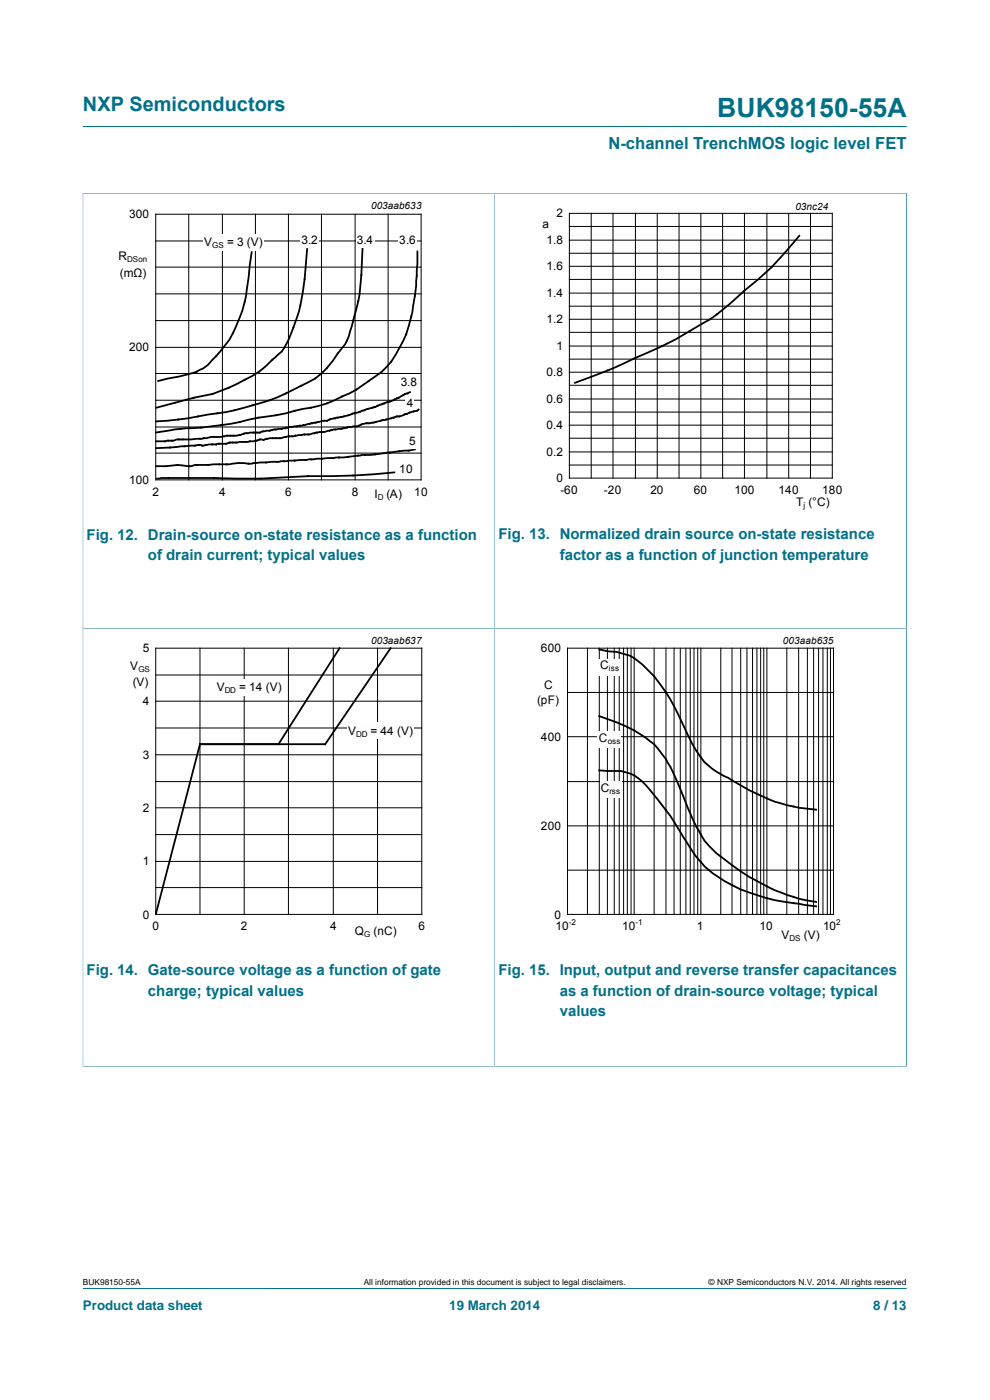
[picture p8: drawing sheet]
<svg xmlns="http://www.w3.org/2000/svg" width="210mm" height="297mm" viewBox="0 0 210 297" stroke-linecap="round" stroke-linejoin="round" font-family="sans-serif">
<path d="M17.6 26.8h174.7M17.6 40.9v92.4h87.3v-92.3h-87.4M17.6 273.3h174.7" fill="none" stroke="#007088" stroke-width=".21"/>
<g fill="none" stroke="#000" stroke-width=".21">
<path d="M33 56.7h56.3M33 51.1h56.3M33 45.4h56.3v56.4h-56.3zM40 45.4v56.4M47.2 45.4v56.4M54.2 45.4v56.4M61.2 45.4v56.4M68.2 45.4v56.4M75.3 45.4v56.4M82.3 45.4v56.4M33 79.2h56.3M33 68h56.3"/>
<path d="M33 62.3h56.3M33 73.7h56.3M33 96.1h56.3M33 90.6h56.3M33 84.9h56.3"/>
</g>
<path d="M53.4 53.5l-.7 5.4a29.8 29.8 0 0 1-4.1 13.2l-1.8 2.4-1.9 2a7.2 7.2 0 0 1-3.9 2.6l-7.4 1.7M65.1 52.8a75.1 75.1 0 0 1-1.7 13.2l-.4 1.2a24.8 24.8 0 0 1-3.3 7.4l-2 1.7a17.6 17.6 0 0 1-5.8 4.3 32 32 0 0 1-10.8 3.8l-7.9 2.1M76.9 52.6l-.1 2.9a52.5 52.5 0 0 1-2.8 15.8 9.2 9.2 0 0 1-2.4 3.7 16 16 0 0 1-7.8 6.9 55 55 0 0 1-17.7 5.8l-4.1 .6a63 63 0 0 1-9 1.1M88.5 53.4a73.6 73.6 0 0 1-1.3 13.8 24.1 24.1 0 0 1-5.3 10.7l-1 1.1-2.7 1.8a20 20 0 0 1-5.7 3.3 21.6 21.6 0 0 1-8.3 2.7l-1.7 .3a39.3 39.3 0 0 1-7.7 1.5 79.6 79.6 0 0 1-16.5 2.4l-5.3 .8M87 83.2l-2 .9a17.3 17.3 0 0 1-4.4 1.7l-1 .6-1.6 .4-1.8 .6-1.3 .3-2.4 .8-2.3 .4-.8 .4h-.9l-4.5 1-6 .8-.8 .3-1.4 .1-.7 .3h-2.1l-1.3 .2a8.8 8.8 0 0 1-3.7 .4l-1.1 .3h-2.1l-2 .4-5.3 .1-.6 .3-3.9 .1M88 95.3l-9.5 1.2h-1.9l-3.8 .6-5.7 .2-2 .3-3.8 .1-8.6 .7a13.8 13.8 0 0 0-4.6 .1l-5.2 .1a3.8 3.8 0 0 0-2.3 .3h-1a9 9 0 0 0-4.3 0h-2.3M88.8 86.9l-.4 .2-2.4 .7-.8 .4-1 .1-2.7 .8h-.5a7.9 7.9 0 0 1-3.4 .7l-.7 .1-1 .6-2 .1-1.5 .4-1.7 .1-1.9 .5-1.8 .2a4.6 4.6 0 0 1-2.6 .4l-2.2 .4h-1.1a8.6 8.6 0 0 1-3.9 .4l-1.3 .4-.8-.2-.7 .3-1.8 .2-3.8 .2-.8 .2-3.7 .2-1.1 .2-1.3-.1-8.7 .7M83.6 100.2a147.7 147.7 0 0 1-18.2 .8l-5 .3a118 118 0 0 1-15.1 .1h-11.1l-.9 .1" fill="none" stroke="#000" stroke-width=".38"/>
<g fill="#fefefe">
<path d="M43.1 49.6h12.9v3.5h-12.9z" fill-rule="evenodd"/>
<path d="M63.7 49.6h4v3h-4z" fill-rule="evenodd"/>
<path d="M75.5 49.6h4v3h-4z" fill-rule="evenodd"/>
<path d="M84.5 49.6h4v3h-4z" fill-rule="evenodd"/>
<path d="M84.5 98.2h3.3v2.9h-3.3z" fill-rule="evenodd"/>
<path d="M86.6 92.3h1.9v2.9h-1.9z" fill-rule="evenodd"/>
<path d="M85.9 83.9h1.8v2.9h-1.8z" fill-rule="evenodd"/>
<path d="M84.8 79.6h4v2.9h-4z" fill-rule="evenodd"/>
</g>
<path d="M20.4 42.4h81.7v66.4h-81.7zM107.7 42.4h81.8v66.3h-81.8z" fill="none" stroke="#fff" stroke-width=".21"/>
<path d="M192.3 40.9v92.4h-174.7v93M192.4 41h-87.5v185.2h-87.4" fill="none" stroke="#007088" stroke-width=".21"/>
<g fill="none" stroke="#000" stroke-width=".21">
<path d="M120.8 59.3h55.7M120.8 53.7h55.7M120.8 48h55.7M120.8 45.3h55.7v56.1h-55.7zM120.8 56.5h55.7M120.8 50.9h55.7M125.4 45.3v56.1M130 45.3v56.1M134.8 45.3v56.1M139.4 45.3v56.1M144 45.3v56.1M148.7 45.3v56.1"/>
<path d="M153.3 45.3v56.1M157.9 45.3v56.1M162.7 45.3v56.1M167.3 45.3v56.1M171.9 45.3v56.1M120.8 76.2h55.7M120.8 70.5h55.7M120.8 65h55.7M120.8 79h55.7M120.8 73.4h55.7M120.8 67.7h55.7M120.8 62.2h55.7"/>
<path d="M120.8 98.7h55.7M120.8 93h55.7M120.8 87.4h55.7M120.8 81.7h55.7M120.8 95.9h55.7M120.8 90.2h55.7M120.8 84.6h55.7M33 137.5h56.5v56.5h-56.5zM42.4 137.5v56.5M51.8 137.5v56.5M61.2 137.5v56.5M70.7 137.5v56.5"/>
<path d="M80.1 137.5v56.5M33 154.4h56.5M33 143.2h56.5M33 148.8h56.5M33 177.1h56.5M33 165.8h56.5M33 171.4h56.5M33 160.1h56.5M33 188.3h56.5M33 182.7h56.5"/>
</g>
<path d="M169.5 50a60.4 60.4 0 0 1-11.6 11.7l-2.9 2.6a39.2 39.2 0 0 1-8.7 5.9 76.6 76.6 0 0 1-11.5 5.7l-5.8 2.7-7 2.6M72 137.5l-12.9 20.4M82.9 137.5l-13.9 20.4h-26.6l-9.4 36.1" fill="none" stroke="#000" stroke-width=".38"/>
<g fill="#fefefe">
<path d="M45.8 144.2h14.1v3.5h-14.1z" fill-rule="evenodd"/>
<path d="M73.7 153.3h14.1v3.5h-14.1z" fill-rule="evenodd"/>
</g>
<path d="M20.4 134.7h81.7v66.4h-81.7z" fill="none" stroke="#fff" stroke-width=".21"/>
<path d="M192.4 226.2h-87.5v-92.9h87.4v93" fill="none" stroke="#007088" stroke-width=".21"/>
<g fill="none" stroke="#000" stroke-width=".21">
<path d="M120.4 137.5h56.4v56.5h-56.4zM124.6 137.5v56.5M127.1 137.5v56.5M128.8 137.5v56.5M130.3 137.5v56.5M131.4 137.5v56.5M132.3 137.5v56.5M133.1 137.5v56.5M133.9 137.5v56.5M134.5 137.5v56.5M138.8 137.5v56.5M141.3 137.5v56.5"/>
<path d="M143 137.5v56.5M144.3 137.5v56.5M145.5 137.5v56.5M146.4 137.5v56.5M147.2 137.5v56.5M148 137.5v56.5M148.7 137.5v56.5M152.9 137.5v56.5M155.3 137.5v56.5M157.1 137.5v56.5M158.4 137.5v56.5M159.6 137.5v56.5"/>
<path d="M160.6 137.5v56.5M161.4 137.5v56.5M162 137.5v56.5M162.7 137.5v56.5M166.9 137.5v56.5M169.4 137.5v56.5M171.3 137.5v56.5M172.6 137.5v56.5M173.6 137.5v56.5M174.6 137.5v56.5M175.5 137.5v56.5M176.2 137.5v56.5"/>
<path d="M120.4 146.9h56.4M120.4 156.3h56.4M120.4 165.8h56.4M120.4 175.2h56.4M120.4 184.6h56.4"/>
</g>
<path d="M127.1 137.8l1.9 .4a13 13 0 0 1 5.5 1.4 31 31 0 0 1 9.5 12.3l1 2a32.7 32.7 0 0 0 4.5 7.8 15.7 15.7 0 0 0 5 3.3 37.9 37.9 0 0 0 16.2 6.5l2.4 .3M127.1 151.9a31 31 0 0 1 11.7 6 32.2 32.2 0 0 1 6.2 11.1 40.3 40.3 0 0 0 4.5 9.4 27.1 27.1 0 0 0 5.8 5.1 45 45 0 0 0 14.2 7.2l3.6 .6M127.1 163.4l1.9 .2a9 9 0 0 1 8.8 3.9l1.7 2.1a57.8 57.8 0 0 1 6.4 9.4 19.8 19.8 0 0 0 9.4 8.8 39.7 39.7 0 0 0 14.2 3.9l3.6 .6" fill="none" stroke="#000" stroke-width=".38"/>
<g fill="#fefefe">
<path d="M127 139.8h4.5v3.4h-4.5z" fill-rule="evenodd"/>
<path d="M126.7 155.2h5v3.4h-5z" fill-rule="evenodd"/>
<path d="M127.2 165.7h4.7v3.5h-4.7z" fill-rule="evenodd"/>
</g>
<path d="M107.7 134.7h81.8v66.4h-81.8z" fill="none" stroke="#fff" stroke-width=".21"/>
<text font-size="5.6" fill="#007088" x="152.2" y="24.8">BUK98150-55A</text>
<text font-size="4.2" fill="#007088" x="17.6" y="23.6">NXP Semiconductors</text>
<text font-size="3.5" fill="#007088" x="129.1" y="31.7">N-channel TrenchMOS logic level FET</text>
<g font-size="3.2" fill="#007088">
<text x="18.4" y="114.5">Fig. 12. Drain-source on-state resistance as a function</text>
<text x="31.4" y="118.9">of drain current; typical values</text>
<text x="105.7" y="114.4">Fig. 13. Normalized drain source on-state resistance</text>
<text x="118.7" y="118.9">factor as a function of junction temperature</text>
<text x="18.4" y="206.8">Fig. 14. Gate-source voltage as a function of gate</text>
<text x="105.7" y="206.8">Fig. 15. Input, output and reverse transfer capacitances</text>
<text x="31.4" y="211.2">charge; typical values</text>
<text x="118.7" y="211.2">as a function of drain-source voltage; typical</text>
<text x="118.7" y="215.6">values</text>
</g>
<g font-size="2.8" fill="#007088">
<text x="17.6" y="277.9">Product data sheet</text>
<text x="95.3" y="277.9">19 March 2014</text>
<text x="185.2" y="277.9">8 / 13</text>
</g>
<g font-size="2.5">
<text x="27.4" y="46.3">300</text>
<text x="118" y="46.1">2</text>
<text x="43.3" y="52.1">V</text>
<text x="48.2" y="52.1">= 3 (V</text>
<text x="54.9" y="52.1">)</text>
<text x="63.9" y="51.8">3.2</text>
<text x="75.7" y="51.8">3.4</text>
<text x="84.7" y="51.8">3.6</text>
<text x="115" y="48.4">a</text>
<text x="115.9" y="51.8">1.8</text>
<text x="25.2" y="55.2">R</text>
<text x="25.4" y="58.7">(mΩ)</text>
<text x="115.9" y="57.3">1.6</text>
<text x="115.9" y="63.1">1.4</text>
<text x="115.9" y="68.6">1.2</text>
<text x="27.4" y="74.6">200</text>
<text x="118" y="74.2">1</text>
<text x="85" y="81.8">3.8</text>
<text x="115.9" y="79.8">0.8</text>
<text x="86.3" y="86.4">4</text>
<text x="115.9" y="85.5">0.6</text>
<text x="86.8" y="94.5">5</text>
<text x="115.9" y="91.1">0.4</text>
<text x="84.7" y="100.4">10</text>
<text x="115.9" y="96.7">0.2</text>
<text x="27.4" y="102.7">100</text>
<text x="32.3" y="105.1">2</text>
<text x="46.5" y="105.1">4</text>
<text x="60.5" y="105.1">6</text>
<text x="74.7" y="105.1">8</text>
<text x="79.4" y="105.7">I</text>
<text x="82" y="105.7">(A)</text>
<text x="87.9" y="105.1">10</text>
<text x="118" y="102.3">0</text>
<text x="118.9" y="104.8">-60</text>
<text x="128.1" y="104.8">-20</text>
<text x="138" y="104.8">20</text>
<text x="147.2" y="104.8">60</text>
<text x="155.8" y="104.8">100</text>
<text x="165.1" y="104.8">140</text>
<text x="168.9" y="107.4">T (°C)</text>
<text x="174.4" y="104.8">180</text>
<text x="27.6" y="142">V</text>
<text x="30.3" y="138.3">5</text>
<text x="114.7" y="138.3">600</text>
<text x="127.3" y="141.9">C</text>
<text x="28.1" y="145.6">(V)</text>
<text x="30.3" y="149.6">4</text>
<text x="46" y="146.7">V</text>
<text x="50.7" y="146.7">=</text>
<text x="52.8" y="146.7">14 (V)</text>
<text x="114" y="149.3">(pF)</text>
<text x="115.4" y="146.1">C</text>
<text x="73.8" y="155.8">V</text>
<text x="78.6" y="155.8">=</text>
<text x="80.7" y="155.8">44 (V)</text>
<text x="30.3" y="161">3</text>
<text x="114.7" y="157.2">400</text>
<text x="127" y="157.4">C</text>
<text x="127.4" y="168">C</text>
<text x="30.3" y="172.2">2</text>
<text x="114.7" y="176">200</text>
<text x="30.3" y="183.6">1</text>
<text x="30.3" y="194.9">0</text>
<text x="32.3" y="197.3">0</text>
<text x="51.1" y="197.3">2</text>
<text x="70" y="197.3">4</text>
<text x="88.8" y="197.3">6</text>
<text x="117.6" y="194.9">0</text>
<text x="117.8" y="197.3">10</text>
<text x="132" y="197.3">10</text>
<text x="147.8" y="197.3">1</text>
<text x="161.1" y="197.3">10</text>
<text x="174.6" y="197.3">10</text>
<text x="75.3" y="198.4">Q</text>
<text x="79.2" y="198.4">(nC)</text>
<text x="165.8" y="199.1">V</text>
<text x="170.5" y="199.1">(V)</text>
</g>
<g font-size="2.1">
<text x="78.7" y="44.4">003aab633</text>
<text x="168.7" y="44.6">03nc24</text>
<text x="78.7" y="136.7">003aab637</text>
<text x="166.1" y="136.7">003aab635</text>
</g>
<g font-size="1.8">
<text x="17.6" y="272.7">BUK98150-55A</text>
<text x="77.2" y="272.7">All information provided in this document is subject to legal disclaimers.</text>
<text x="150.3" y="272.7">© NXP Semiconductors N.V. 2014. All rights reserved</text>
</g>
<g font-size="1.7">
<text x="45" y="52.6">GS</text>
<text x="27" y="55.6">DSon</text>
<text x="80.1" y="106.2">D</text>
<text x="170.5" y="107.8">j</text>
<text x="29.3" y="142.5">GS</text>
<text x="129.1" y="142.4">is</text>
<text x="130.5" y="142.4">s</text>
<text x="47.7" y="147.1">DD</text>
<text x="75.6" y="156.3">DD</text>
<text x="128.9" y="157.9">os</text>
<text x="130.8" y="157.9">s</text>
<text x="129.3" y="168.4">rs</text>
<text x="130.7" y="168.4">s</text>
<text x="120.6" y="196.2">-2</text>
<text x="134.8" y="196.2">-1</text>
<text x="177.4" y="196.2">2</text>
<text x="77.3" y="198.9">G</text>
<text x="167.5" y="199.6">DS</text>
</g>
</svg>
